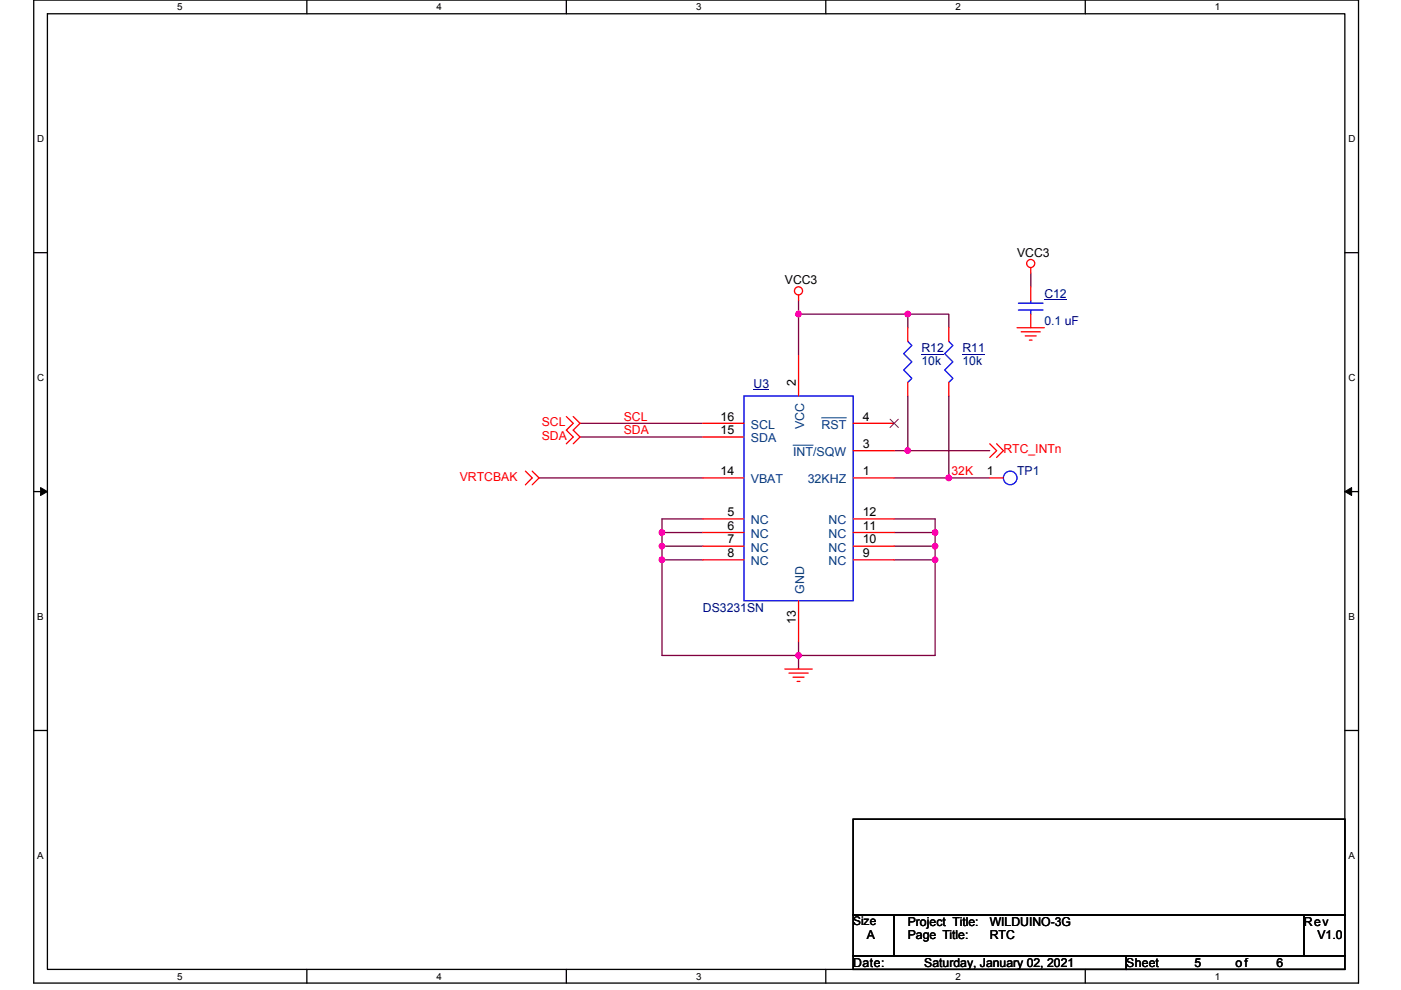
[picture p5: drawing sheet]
<svg xmlns="http://www.w3.org/2000/svg" width="297mm" height="210mm" viewBox="0 0 297 210" stroke-linecap="round" stroke-linejoin="round" font-family="sans-serif">
<path d="M7.2 0h280.8v208.5h-280.8zM10.1 2.9h275v202.7h-275z" fill="none" stroke="#000" stroke-width=".28"/>
<g fill="#fff">
<path d="M37.5 .3h1.2v2.3h-1.2z"/>
<path d="M37.5 205.9h1.2v2.3h-1.2z"/>
</g>
<path d="M65.1 0v2.9M65.1 205.6v2.9" fill="none" stroke="#000" stroke-width=".28"/>
<g fill="#fff">
<path d="M92.6 .3h1.1v2.3h-1.1z"/>
<path d="M92.6 205.9h1.1v2.3h-1.1z"/>
</g>
<path d="M120.1 0v2.9M120.1 205.6v2.9" fill="none" stroke="#000" stroke-width=".28"/>
<g fill="#fff">
<path d="M147.6 .3h1.1v2.3h-1.1z"/>
<path d="M147.6 205.9h1.1v2.3h-1.1z"/>
</g>
<path d="M175.1 0v2.9M175.1 205.6v2.9" fill="none" stroke="#000" stroke-width=".28"/>
<g fill="#fff">
<path d="M202.6 .3h1.1v2.3h-1.1z"/>
<path d="M202.6 205.9h1.1v2.3h-1.1z"/>
</g>
<path d="M230.1 0v2.9M230.1 205.6v2.9" fill="none" stroke="#000" stroke-width=".28"/>
<g fill="#fff">
<path d="M257.6 .3h1.2v2.3h-1.2z"/>
<path d="M257.6 205.9h1.2v2.3h-1.2z"/>
<path d="M7.9 28.3h1.5v2.3h-1.5z"/>
<path d="M285.9 28.3h1.5v2.3h-1.5z"/>
<path d="M7.9 78.9h1.5v2.3h-1.5z"/>
<path d="M285.9 78.9h1.5v2.3h-1.5z"/>
</g>
<path d="M7.2 53.6h2.9M285.1 53.6h2.9" fill="none" stroke="#000" stroke-width=".28"/>
<g fill="#fff">
<path d="M7.9 129.6h1.4v2.3h-1.4z"/>
<path d="M285.9 129.6h1.3v2.3h-1.3z"/>
</g>
<path d="M7.2 104.3h2.9M285.1 104.3h2.9" fill="none" stroke="#000" stroke-width=".28"/>
<path d="M8.6 103.4l1.5 .9-1.5 .8zM285.1 104.3l1.5-.9v1.7z" fill="#000" stroke="#000" stroke-width=".21"/>
<g fill="#fff">
<path d="M7.9 180.3h1.4v2.3h-1.4z"/>
<path d="M285.9 180.3h1.4v2.3h-1.4z"/>
</g>
<path d="M7.2 154.9h2.9M285.1 154.9h2.9M180.9 173.8h104.2v20.2h-104.2zM180.9 194h8.7v8.7h-8.7zM189.6 194h86.9v8.7h-86.9zM276.5 194h8.6v8.7h-8.6zM180.9 202.7h57.9v2.9h-57.9zM238.8 202.7h46.3v2.9h-46.3z" fill="none" stroke="#000" stroke-width=".28"/>
<g fill="none" stroke="#800040" stroke-width=".28">
<path d="M218.5 57.9v2.9M169.3 66.6v8.7M169.3 66.6h23.2M169.3 63.7v2.9M192.5 66.6v2.9M192.5 66.6h8.7v2.9M123 89.8h26M123 92.7h26M189.6 95.6h2.9M192.5 84v11.6M192.5 95.6h17.3M201.2 84v17.4"/>
<path d="M114.3 101.4h34.7M140.4 112.9v2.9M140.4 115.8v2.9M140.4 112.9h8.6M140.4 115.8h8.6M140.4 118.7v20.3h28.9M140.4 118.7h8.6M149 110.1h-8.6v2.8M189.6 112.9h8.7M189.6 115.8h8.7M189.6 118.7h8.7M189.6 110.1h8.7v2.8"/>
<path d="M189.6 101.4h11.6M198.3 118.7v20.3h-29M198.3 112.9v2.9M198.3 115.8v2.9M201.2 101.4h8.6M169.3 136.1v2.9M169.3 139v2.9"/>
</g>
<g fill="#f0f" stroke="#f0f" stroke-width=".28">
<circle cx="169.3" cy="139" r=".57"/>
<circle cx="140.3" cy="112.9" r=".57"/>
<circle cx="198.2" cy="112.9" r=".57"/>
<circle cx="140.3" cy="115.8" r=".57"/>
<circle cx="140.3" cy="118.7" r=".57"/>
<circle cx="198.2" cy="115.8" r=".57"/>
<circle cx="198.2" cy="118.7" r=".57"/>
<circle cx="192.5" cy="95.6" r=".57"/>
<circle cx="192.5" cy="66.6" r=".57"/>
<circle cx="169.3" cy="66.6" r=".57"/>
<circle cx="201.1" cy="101.4" r=".57"/>
</g>
<g fill="none" stroke="#f00" stroke-width=".28">
<path d="M218.5 56.8v1.1M169.3 62.6v1.1M169.3 75.3v8.7M192.5 69.5v2.9M201.2 69.5v2.9M215.6 69.5h5.8M216.5 70.4h4.1M217.4 71.2h2.3M218.2 72.1h.6M218.5 60.8v2.9M218.5 66.6v2.9M111.4 99.9l1.4 1.5-1.4 1.4"/>
<path d="M112.8 99.9l1.5 1.5-1.5 1.4M120.1 88.3l1.4 1.5-1.4 1.4 1.4 1.5-1.4 1.4M121.5 88.3l1.5 1.5-1.5 1.4 1.5 1.5-1.5 1.4M149 92.7h8.7M149 89.8h8.7M180.9 95.6h8.7M180.9 89.8h8.7M192.5 81.1v2.9M201.2 81.1v2.9M209.8 94.1l1.5 1.5-1.5 1.4M211.3 94.1l1.4 1.5-1.4 1.4M149 110.1h8.7"/>
<path d="M149 112.9h8.7M149 115.8h8.7M149 118.7h8.7M149 101.4h8.7M180.9 101.4h8.7M180.9 118.7h8.7M180.9 115.8h8.7M180.9 112.9h8.7M180.9 110.1h8.7M209.8 101.4h2.9M169.3 127.4v8.7M166.4 141.9h5.8"/>
<path d="M167.3 142.8h4M168.1 143.6h2.4M169 144.5h.6"/>
<circle cx="218.5" cy="55.9" r=".86"/>
<circle cx="169.3" cy="61.7" r=".86"/>
</g>
<g fill="none" stroke="#00f" stroke-width=".28">
<path d="M192.5 72.4l.8 .9-1.7 1.7 1.7 1.8-1.7 1.7 1.7 1.7-.8 .9M201.2 72.4l.8 .9-1.7 1.7 1.7 1.8-1.7 1.7 1.7 1.7-.8 .9M215.9 65.8h5.2M215.9 64.3h5.2M218.5 63.7v.6M218.5 65.8v.8M157.7 84h23.2v43.4h-23.2z"/>
<circle cx="214.2" cy="101.4" r="1.44"/>
</g>
<path d="M195.4 75.1h4.7M204.1 75.1h4.7M221.4 63.5h4.8M159.8 82.6h3.3" fill="none" stroke="#000080" stroke-width=".21"/>
<path d="M168.1 94.4h4.3M174.2 88.6h5.2" fill="none" stroke="#004080" stroke-width=".21"/>
<path d="M188.7 88.9l1.8 1.8M190.5 88.9l-1.8 1.8" fill="none" stroke="#804000" stroke-width=".21"/>
<g font-size="2.6">
<text x="215.6" y="54.5">VCC3</text>
<text x="166.4" y="60.3">VCC3</text>
<text x="168.7" y="82" transform="rotate(-90 168.7 82)">2</text>
<text x="152.8" y="89.2">16</text>
<text x="182.9" y="89.2">4</text>
<text x="152.8" y="92.1">15</text>
<text x="182.9" y="95">3</text>
<text x="152.8" y="100.8">14</text>
<text x="182.9" y="100.8">1</text>
<text x="209.3" y="100.8">1</text>
<text x="154.2" y="109.5">5</text>
<text x="154.2" y="112.4">6</text>
<text x="182.9" y="112.4">11</text>
<text x="182.9" y="109.5">12</text>
<text x="154.2" y="115.3">7</text>
<text x="154.2" y="118.2">8</text>
<text x="182.9" y="118.2">9</text>
<text x="182.9" y="115.3">10</text>
<text x="168.7" y="132.4" transform="rotate(-90 168.7 132.4)">13</text>
<text x="192.5" y="196.4">Project Title:</text>
<text x="209.8" y="196.4">WILDUINO-3G</text>
<text x="276.5" y="196.4">Rev</text>
<text x="183.8" y="199.3">A</text>
<text x="192.5" y="199.3">Page Title:</text>
<text x="209.8" y="199.3">RTC</text>
<text x="279.3" y="199.3">V1.0</text>
<text x="180.9" y="205">Date:</text>
<text x="196" y="205">Saturday, January 02, 2021</text>
<text x="238.8" y="205">Sheet</text>
<text x="253.3" y="205">5</text>
<text x="262" y="205">of</text>
<text x="270.7" y="205">6</text>
</g>
<g font-size="2.6" fill="#000080">
<text x="221.4" y="63.2">C12</text>
<text x="221.4" y="69">0.1 uF</text>
<text x="195.4" y="74.7">R12</text>
<text x="195.4" y="77.3">10k</text>
<text x="204.1" y="74.7">R11</text>
<text x="204.1" y="77.3">10k</text>
<text x="159.8" y="82.3">U3</text>
<text x="215.6" y="100.8">TP1</text>
<text x="149" y="129.8">DS3231SN</text>
</g>
<g font-size="2.6" fill="#f00">
<text x="132.2" y="89.2">SCL</text>
<text x="114.9" y="90.4">SCL</text>
<text x="114.9" y="93.3">SDA</text>
<text x="132.2" y="92.1">SDA</text>
<text x="97.5" y="102">VRTCBAK</text>
<text x="201.7" y="100.8">32K</text>
<text x="212.7" y="96.2">RTC_INTn</text>
</g>
<g font-size="2.6" fill="#004080">
<text x="159.2" y="93.9">SDA</text>
<text x="159.2" y="91">SCL</text>
<text x="170.5" y="91" transform="rotate(-90 170.5 91)">VCC</text>
<text x="174.2" y="91">RST</text>
<text x="168.1" y="96.8">INT/SQW</text>
<text x="159.2" y="102.5">VBAT</text>
<text x="171.3" y="102.5">32KHZ</text>
<text x="159.2" y="111.2">NC</text>
<text x="175.6" y="111.2">NC</text>
<text x="159.2" y="114.1">NC</text>
<text x="159.2" y="117">NC</text>
<text x="159.2" y="119.9">NC</text>
<text x="175.6" y="119.9">NC</text>
<text x="175.6" y="117">NC</text>
<text x="175.6" y="114.1">NC</text>
<text x="170.5" y="126" transform="rotate(-90 170.5 126)">GND</text>
</g>
<text font-size="2.5" x="180.9" y="196.3">Size</text>
<g font-size="2.1">
<text x="37.5" y="2.2">5</text>
<text x="92.6" y="2.2">4</text>
<text x="147.6" y="2.2">3</text>
<text x="202.6" y="2.2">2</text>
<text x="257.6" y="2.2">1</text>
<text x="7.9" y="30.1">D</text>
<text x="285.9" y="30.1">D</text>
<text x="7.9" y="80.8">C</text>
<text x="285.9" y="80.8">C</text>
<text x="7.9" y="131.4">B</text>
<text x="285.9" y="131.4">B</text>
<text x="7.9" y="182.1">A</text>
<text x="285.9" y="182.1">A</text>
<text x="37.5" y="207.8">5</text>
<text x="92.6" y="207.8">4</text>
<text x="147.6" y="207.8">3</text>
<text x="202.6" y="207.8">2</text>
<text x="257.6" y="207.8">1</text>
</g>
</svg>
